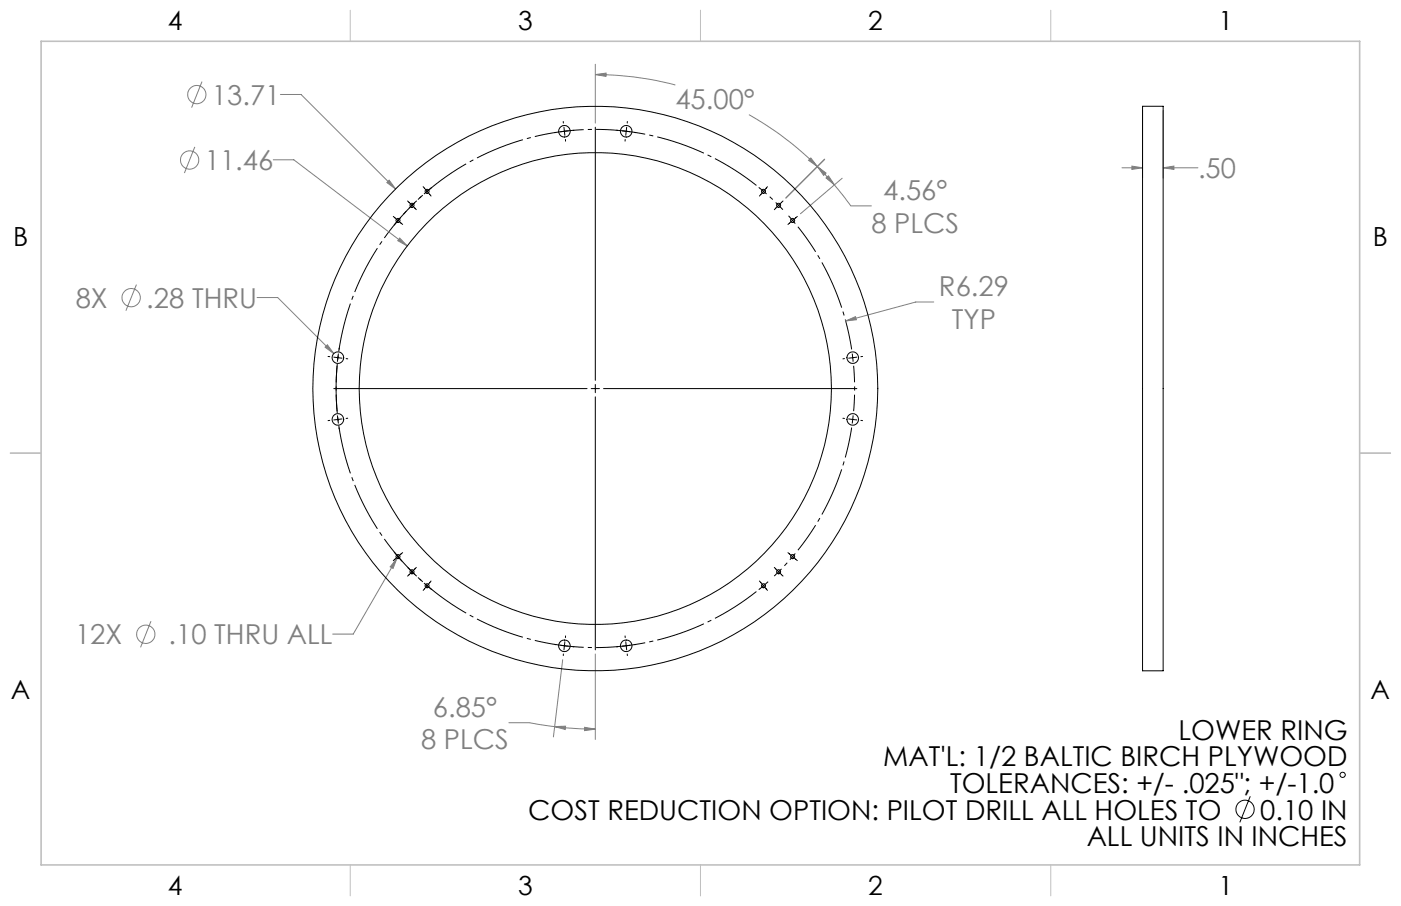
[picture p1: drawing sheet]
<svg xmlns="http://www.w3.org/2000/svg" width="432mm" height="279mm" viewBox="0 0 432 279" stroke-linecap="round" stroke-linejoin="round" font-family="sans-serif">
<g fill="none" stroke="#808080" stroke-width=".31">
<path d="M183.5 19.8v18.2M62.3 25.2l-3.2 8M86.4 29.1h6.4l29.1 29.2M183.5 23l3.3-.5v1.1zM183.5 23a95.2 95.2 0 0 1 24.6 3.2M230.8 35.3a97.7 97.7 0 0 1 21.1 16.1M352.1 34v20.9M358.5 34v20.9M60 45.3l-3.2 8.1M84.2 49.3h6.4l34.9 26.5M119.9 55.6l2 2.7-2.7-2zM249.9 48.7l2 2.7-2.7-2z"/>
<path d="M251.9 51.4l2.7 2-.7 .7zM251.9 51.4l5.3 5.6M254.2 49.1l-12 12M254.6 54.9l.7-.7 1.9 2.8zM257.2 57l5 6.5h6.4M259.6 55l-12.9 10.9M345.8 51.8h6.3M348.9 51.2l3.2 .6-3.2 .4zM358.5 51.8l3.3-.6v1zM358.5 51.8h10.7M123.2 73.4l2.3 2.4-2.9-1.6zM42.1 87.8l-3.3 8"/>
<path d="M79.2 91.8h6.4l17.3 17.2M260.6 99l3.1-1.4 .2 1zM287.8 93.1h-5.5l-21.7 5.9M100.9 106.3l2 2.7-2.7-1.9zM122.3 172.2l-1.2 3.1-.8-.5zM122.3 172.2l-13.4 23.3h-6.4M46.5 191.6l-3.2 8M173.4 203.4l-2.8 23.9M183.5 201.7v26.3M156.8 222.9h6.4l7.8 1.2M171 224.1l3.3-.2-.1 1.1zM171 224.1l7.8 .7 4.7 .1"/>
<path d="M180.2 224.3l3.3 .6-3.3 .4z"/>
<circle cx="60.7" cy="29.2" r="2.82"/>
<circle cx="58.5" cy="49.3" r="2.83"/>
<circle cx="40.4" cy="91.8" r="2.82"/>
<circle cx="44.9" cy="195.6" r="2.83"/>
</g>
<g fill="none" stroke="#000" stroke-width=".31">
<path d="M173.6 37.5v.5M173.8 39.2l.2 1.3M183.5 39.2v78.1M193.1 39.2l-.1 1.3M193.4 37.5l-.1 .5M130.4 57.6l2.5 2.9M133.1 57.8l-2.4 2M171.4 40.8l-.5 .1M174 40.5l-1.3 .1M174 40.5l.1 1.2M174.3 43v.5M175.2 40.4l-1.2 .1"/>
<path d="M177 40.2h-.5M190 40.2h.5M191.7 40.4l1.3 .1M192.7 43v.5M193 40.5l1.3 .1M193 40.5l-.1 1.2M195.5 40.8l.5 .1M233.9 57.8l1.4 1.2M235.3 59l1 .8M235.3 59l-1.2 1.5M236.5 57.6l-1.2 1.4M121.2 66.7l1.5 1.3"/>
<path d="M122.7 68l-1.2 1.4M122.7 68l1.4 1.2M123.5 67l-.8 1M125.6 62l1.4 1.3M127 63.3l-.9 .9M127 63.3l1.3 1.4M127.9 62.4l-.9 .9M239.1 62.4l.9 .9M240 63.3l1.3 1.4M240 63.3l-1.3 1.4M241.3 62l-1.3 1.3M243 66.6l1.3 1.4"/>
<path d="M244.3 68l.8 1M244.3 68l-1.4 1.2M245.7 66.7l-1.4 1.3M101.1 109.9l.5 .1M102.9 119.8h78M102.9 110.1l1.2 .2M104.1 110.3l-.1 1.2M104.1 110.3l1.3 .2M104.3 109l-.2 1.3M104.6 107.3l-.1 .5M106.7 110.6l.5 .1M182.2 119.8h2.5"/>
<path d="M183.5 118.6v2.5M186 119.8h78.1M260.3 110.6l-.5 .1M262.6 109l.2 1.3M262.8 110.3l.2 1.2M262.8 110.3l-1.3 .2M264.1 110.1l-1.3 .2M265.9 109.9l-.6 .1M101.6 129.6l-.5 .1M104 128.1l.1 1.3M104.1 129.4l.2 1.2M104.1 129.4l-1.2 .1"/>
<path d="M104.5 131.9l.1 .5M105.4 129.2l-1.3 .2M107.2 129h-.5M183.5 122.4v78M259.8 129h.5M261.5 129.2l1.3 .2M262.8 129.4l-.2 1.2M262.8 129.4l1.3 .1M263 128.1l-.2 1.3M265.3 129.6l.6 .1M121.5 170.2l1.2 1.5M122.7 171.7l1.2 1.4"/>
<path d="M122.7 171.7l-1.5 1.2M124.1 170.4l-1.4 1.3M125.7 175l1.3 1.3M127 176.3l.9 .9M127 176.3l-1.4 1.4M128.3 175l-1.3 1.3M130.7 179.8l1 .8M132.9 179.2l-1.2 1.4M234.1 179.2l2.4 2.9M236.7 179.4l-2.8 2.5M238.7 175l1.3 1.3M240 176.3l-1.4 1.4"/>
<path d="M240 176.3l1.3 1.4M240.9 175.4l-.9 .9M242.9 170.4l1.4 1.3M244.3 171.7l-.8 .9M244.3 171.7l1.4 1.2M245.1 170.7l-.8 1M131.7 180.6l1.4 1.3M131.7 180.6l-1.3 1.5M170.9 198.7l.5 .1M172.7 199l1.3 .1M174 199.1l1.2 .2M174 199.1l-.2 1.3"/>
<path d="M174.1 197.9l-.1 1.2M174.3 196.1v.5M176.5 199.4l.5 .1M190.5 199.4l-.5 .1M192.7 196.1v.5M192.9 197.9l.1 1.2M193 199.1l-1.3 .2M193 199.1l.1 1.3M194.3 199l-1.3 .1M196 198.7l-.5 .1M173.6 201.7v.5M193.3 201.7l.1 .5"/>
<path d="M385.3 245.6l-3.2 8"/>
<circle cx="413.8" cy="239" r=".8"/>
<circle cx="383.7" cy="249.6" r="2.83"/>
</g>
<path d="M262.5 107.8a79.9 79.9 0 0 0-16.6-37.9M245.9 169.7a79.9 79.9 0 0 0 16.6-37.9" fill="none" stroke="#000" stroke-width=".31" stroke-dasharray="15.2 1.3 1.3 1.3" stroke-dashoffset="5.8" stroke-linecap="butt"/>
<path d="M103.9 112.8l-.3 6.4 .3 7.6M263.1 126.8l.3-6.4-.3-7.6" fill="none" stroke="#000" stroke-width=".31" stroke-dasharray="15.2 1.3 1.3 1.3" stroke-dashoffset="10.1" stroke-linecap="butt"/>
<path d="M125.2 65.1l-.8 1M129.8 60.7l-1 .8M238.2 61.5l-1-.8M128.8 178.1l1 .8M241.8 174.5l.8-1" fill="none" stroke="#000" stroke-width=".31" stroke-dasharray="15.2 1.3 1.3 1.3" stroke-linecap="butt"/>
<path d="M233.4 57.4a79.9 79.9 0 0 0-108.5 8 79.9 79.9 0 0 0 0 108.8 79.9 79.9 0 0 0 108.5 8" fill="none" stroke="#000" stroke-width=".31" stroke-dasharray="15.2 1.3 1.3 1.3" stroke-dashoffset="-.3" stroke-linecap="butt"/>
<path d="M108 3.2v9.5M215.9 3.2v9.5M323.8 3.2v9.5M3.1 139.7h9.6M419.1 139.7h9.5M108 266.7v9.6M215.9 266.7v9.6M323.8 266.7v9.6" fill="none" stroke="#c0c0c0" stroke-width=".31"/>
<path d="M12.7 12.7h406.4v254h-406.4z" fill="none" stroke="#c0c0c0" stroke-width=".5"/>
<path d="M119.9 55.6l-.7 .7 2.7 2zM123.2 73.4l-.6 .8 2.9 1.6zM171 224.1l3.3-.2-.1 1.1zM180.2 224.3l3.3 .6-3.3 .4zM254.6 54.9l.7-.7 1.9 2.8zM251.9 51.4l2.7 2-.7 .7zM249.9 48.7l2 2.7-2.7-2zM183.5 23l3.3-.5v1.1zM260.6 99l3.3-.4-.2-1zM100.9 106.3l-.7 .8 2.7 1.9zM122.3 172.2l-2 2.6 .8 .5zM358.5 51.8l3.3-.6v1zM348.9 51.2l3.2 .6-3.2 .4z" fill="#808080"/>
<g fill="none" stroke="#000" stroke-width=".31">
<path d="M352.1 32.8h6.4v174.1h-6.4z"/>
<circle cx="131.6" cy="59" r=".62"/>
<circle cx="174" cy="40.5" r="1.78"/>
<circle cx="193" cy="40.5" r="1.78"/>
<circle cx="235.3" cy="59" r=".62"/>
<circle cx="122.7" cy="68" r=".62"/>
<circle cx="127" cy="63.3" r=".63"/>
<circle cx="240" cy="63.3" r=".63"/>
<circle cx="244.3" cy="68" r=".63"/>
<circle cx="104.1" cy="110.3" r="1.79"/>
<circle cx="183.5" cy="119.8" r="72.8"/>
<circle cx="183.5" cy="119.8" r="87"/>
<circle cx="262.8" cy="110.3" r="1.79"/>
<circle cx="104.1" cy="129.3" r="1.79"/>
<circle cx="262.8" cy="129.4" r="1.79"/>
<circle cx="122.7" cy="171.7" r=".63"/>
<circle cx="127" cy="176.3" r=".63"/>
<circle cx="240" cy="176.3" r=".63"/>
<circle cx="244.3" cy="171.7" r=".63"/>
<circle cx="131.6" cy="180.6" r=".62"/>
<circle cx="174" cy="199.2" r="1.78"/>
<circle cx="193" cy="199.2" r="1.78"/>
<circle cx="235.3" cy="180.6" r=".62"/>
</g>
<g font-size="8.5" fill="#808080">
<text x="65.3" y="32.3">13.71</text>
<text x="208.2" y="33.5">45.00°</text>
<text x="63.1" y="52.4">11.46</text>
<text x="369.2" y="54.9">.50</text>
<text x="272.2" y="61.6">4.56°</text>
<text x="268.6" y="71.7">8 PLCS</text>
<text x="23.3" y="94.9">8X</text>
<text x="45.1" y="94.9">.28 THRU</text>
<text x="289.4" y="91.3">R6.29</text>
<text x="293.4" y="101.4">TYP</text>
<text x="23.1" y="198.7">12X</text>
<text x="52" y="198.7">.10 THRU ALL</text>
<text x="133.4" y="221">6.85°</text>
<text x="129.8" y="231.1">8 PLCS</text>
</g>
<g font-size="8.5">
<text x="363.2" y="228.1">LOWER RING</text>
<text x="272.2" y="236.4">MAT'L: 1/2 BALTIC BIRCH PLYWOOD</text>
<text x="292.8" y="244.6">TOLERANCES: +/- .025&quot;; +/-1.0</text>
<text x="162.8" y="252.8">COST REDUCTION OPTION: PILOT DRILL ALL HOLES TO</text>
<text x="388.4" y="252.8">0.10 IN</text>
<text x="334.9" y="261">ALL UNITS IN INCHES</text>
</g>
<g font-size="8.1">
<text x="51.7" y="9.3">4</text>
<text x="159.7" y="9.3">3</text>
<text x="267.6" y="9.3">2</text>
<text x="375.6" y="9.3">1</text>
<text x="4" y="76">B</text>
<text x="423.1" y="76">B</text>
<text x="3.3" y="215.7">A</text>
<text x="422.4" y="215.7">A</text>
<text x="51.7" y="276">4</text>
<text x="159.7" y="276">3</text>
<text x="267.6" y="276">2</text>
<text x="375.6" y="276">1</text>
</g>
</svg>
